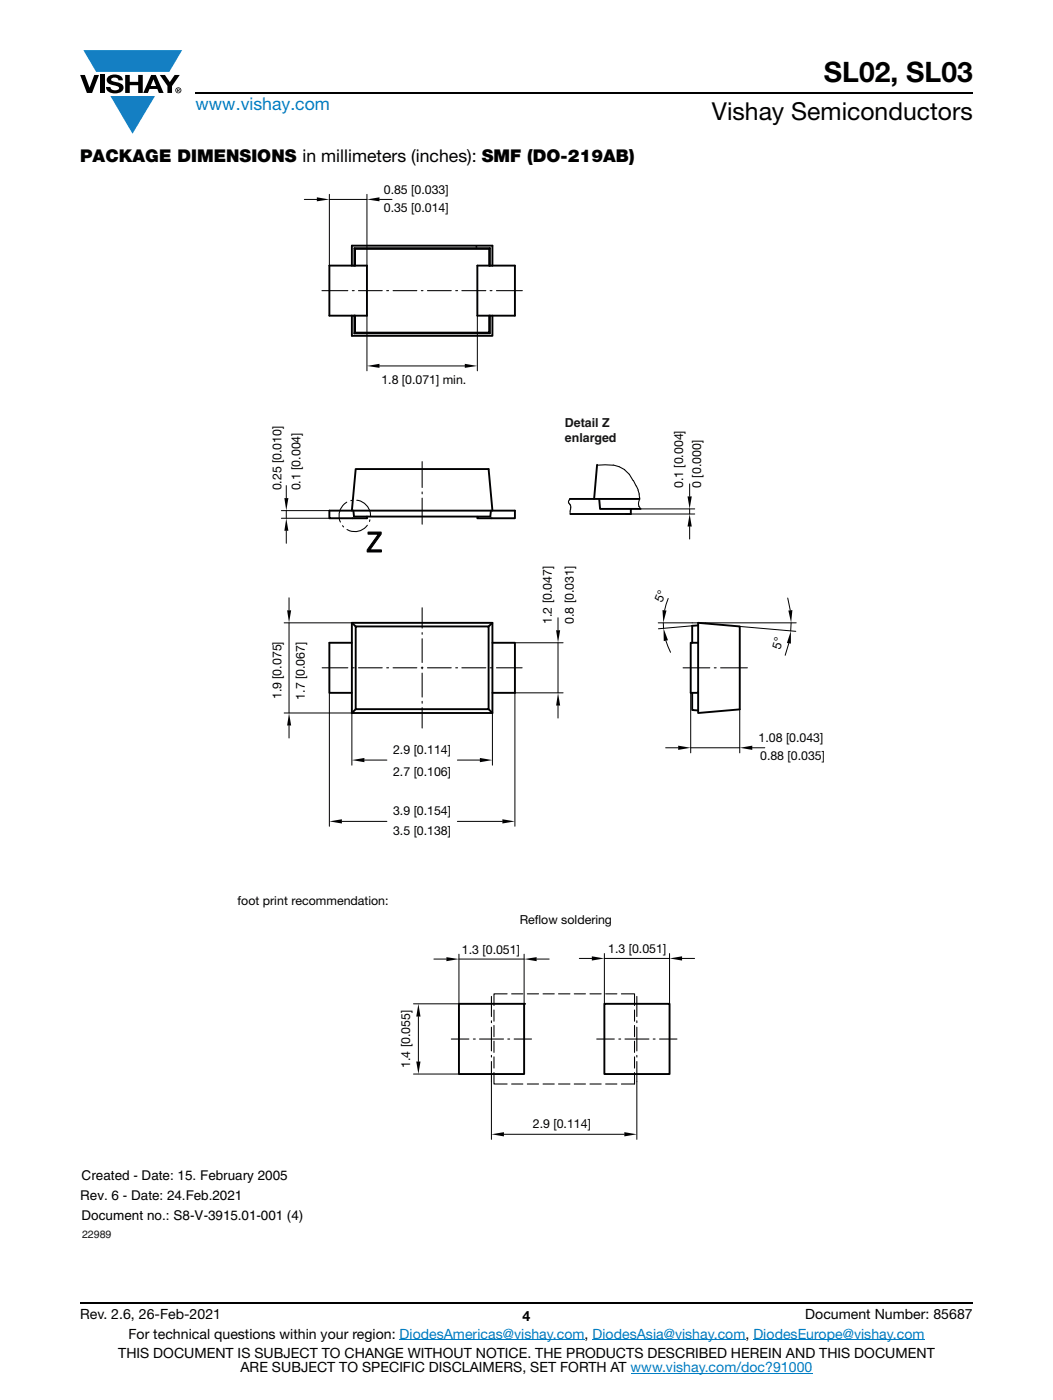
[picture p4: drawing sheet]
<svg xmlns="http://www.w3.org/2000/svg" width="210mm" height="279mm" viewBox="0 0 210 279" stroke-linecap="round" stroke-linejoin="round" font-family="sans-serif">
<g fill="#147fc3">
<path d="M16.6 10h19.7l-2.5 4.3h-1.2h-13.4z"/>
<path d="M22 19.2h8.9l-4.5 7.5z"/>
</g>
<g fill="#000">
<path d="M16 15h.9l1 2.5 .9-2.5h.9l-1.3 3.6h-1.1zM19.9 15h.9v3.6h-.9zM21.6 15.3a2.1 2.1 0 0 1 2.8 .3l.1 .4h-.9a.79 .79 0 0 0-.7-.5 .79 .79 0 0 0-.7 .4l.2 .3 1 .2a1.08 1.08 0 0 1 1.2 1 1.08 1.08 0 0 1-1.1 1.2 1.73 1.73 0 0 1-2.4-1.2h.9a.96 .96 0 0 0 .8 .6 .96 .96 0 0 0 1-.4 1.31 1.31 0 0 0-1.3-.6 1.03 1.03 0 0 1-1-.6 1.03 1.03 0 0 1 .1-1.1zM25 15h.9v1.3h1.7v-1.3h.9v3.6h-.9v-1.6h-1.7v1.6h-.9zM31.9 15h1l1 1.4 .9-1.4h1l-1.5 2.2v1.4h-.9v-1.4z"/>
<path d="M30.6 15.8l.5 1.4h-1zM30.1 15l-1.5 3.6h.9l.3-.8h1.6l.3 .8h.9l-1.5-3.6z"/>
<path d="M35.5 17.8h.2v.2h-.2zM35.3 17.7v.7h.2v-.3l.3 .3-.1-.3 .1-.2v-.2z"/>
<path d="M35.1 18a.46 .46 0 0 1 .9 0 .46 .46 0 0 1-.9 0zM35 18a.6 .6 0 0 0 1.2 0 .6 .6 0 0 0-1.2 0z"/>
</g>
<path d="M39 18.6h155M16 260h178" fill="none" stroke="#000" stroke-width=".36"/>
<path d="M79.7 267.4h36.9M118.2 267.4h30.5M125.8 274h36.2M150.2 267.4h34.2" fill="none" stroke="#007ec4" stroke-width=".2"/>
<path d="M113.6 99.6h13.9M119.1 92.8l-.6 6.8M119.5 99.6l.2 2h6.1M127.7 101.6h-1.9v1h-12.1" fill="none" stroke="#000001" stroke-width=".38"/>
<g fill="none" stroke="#000001" stroke-width=".21">
<path d="M113.5 99.8l-.2 .4 .3 .4M113.6 99.6l-.1 .2M119.1 92.8a7.7 7.7 0 0 1 5.5 .9M124.6 93.8l.9 .9 .8 1.2M126.3 95.9l1 1.9M127.2 97.8l.3 .8M127.4 98.6l.1 .7M127.5 99.8l-.2 .7M127.6 99.3l-.1 .4M113.6 100.6l.1 .2M113.7 100.8l.1 .2M113.7 102v.6"/>
<path d="M113.7 101.7v.3M113.8 101.1v.2M113.8 101.5v.2M113.8 101.2v.3M127.3 100.6l.1 .5M127.4 101l.3 .5"/>
</g>
<path d="M73.4 106.2h2.6v.4l-2.2 3.1h2.3v.5h-2.9v-.5l2.3-3.1h-2.1z" fill-rule="evenodd" fill="#000001"/>
<path d="M73.4 106.2h2.6v.4l-2.2 3.1h2.3v.5h-2.9v-.5l2.3-3.1h-2.1zM138 124.3h2.7" fill="none" stroke="#000001" stroke-width=".2"/>
<path d="M70.3 99.8l-.3 .1M71.1 99.8a3.1 3.1 0 0 1 2.8 3.1M68.3 104.9l.2 .3M69.2 100.2a3.1 3.1 0 0 0-1.3 4M73.3 104.8a3.1 3.1 0 0 1-4.1 .9M73.8 103.7l-.1 .4" fill="none" stroke="#000001" stroke-width=".21"/>
<g fill="none" stroke="#000001" stroke-width=".38">
<path d="M70.7 49.5l.1 .2M95 49.3h.1M95.2 53h2.7M97.6 49.7h-26.8v3.3h-.6M97.6 49.7v3.3M97.7 49.5v3.5M97.7 49.5l-.1 .2M97.7 49.5h-27v3.5M70.5 63h2.7M70.7 63v3.5M70.8 63v3.4M70.8 66.4l-.1 .1"/>
<path d="M97.6 66.4l.1 .1M97.7 63v3.5h-27M102.7 63h-5.1v3.4h-26.8M97.4 93.6l.8 8.3M65.7 101.9h37M70.3 103.4h2.9M70.5 101.9l.1 1.2M70.2 124.3h28v18h-28zM138 128.3h-.3v10M139.2 138.3v4l8.3-.7M139.2 124.3v14h-1.2M139.2 124.8l-1.2 .1"/>
</g>
<circle cx="70.2" cy="142.3" r=".19" fill="#000001"/>
<g fill="none" stroke="#000001" stroke-width=".38">
<path d="M65.7 53h4.5v-4h28v4M65.7 53v10h4.8M70.8 53h2.4v10M95.2 53v10h2.4M97.9 53h4.8v10M70.2 63v4h28v-4M97.4 93.6h-26.5l-.7 8.3M65.7 101.9v1.5h4.6M73.2 103.1v.3M97.9 101.9l-.1 1.2h-27.2M102.7 101.9v1.5h-7.5v-.3M70.2 128.3h-4.5v10h4.5"/>
<path d="M70.2 124.3l.7 .7M70.9 125h26.5v16.5h-26.5zM98.2 128.3h4.5v10h-4.5M98.2 124.3l-.8 .7M137.7 138.3h.3v3.4l1.2 .1M138 124.9v3.4h1.2M139.2 124.3l8.3 .7v16.5M70.9 141.5l-.7 .8M97.4 141.5l.8 .8"/>
</g>
<path d="M70.2 142.3v10.4M72.7 151.7h4.5M91.2 151.7h4.5M98.2 142.3v10.4" fill="none" stroke="#000001" stroke-width=".2"/>
<g fill="#000001">
<path d="M70.2 151.7l2.5-.4v.8z"/>
<path d="M95.7 151.3l2.5 .4-2.5 .4z"/>
</g>
<path d="M65.7 138.3v26.6M102.7 138.3v26.6M68.2 163.9h9M91.2 163.9h9" fill="none" stroke="#000001" stroke-width=".2"/>
<g fill="#000001">
<path d="M65.7 163.9l2.5-.4v.8z"/>
<path d="M100.2 163.5l2.5 .4-2.5 .4z"/>
</g>
<path d="M60.7 39.8h2.5M65.7 38.8v14.2M65.7 39.8h7.5M73.2 38.8v14.2M75.7 39.8h2.5" fill="none" stroke="#000001" stroke-width=".2"/>
<g fill="#000001">
<path d="M63.2 39.4l2.5 .4-2.5 .4z"/>
<path d="M73.2 39.8l2.5-.4v.8z"/>
</g>
<g fill="none" stroke="#000001" stroke-width=".21">
<path d="M64.2 58h5.2M70.3 58h.3M71.5 58h4.7M77.1 58h.4M78.4 58h4.7M84 58h.4M85.2 58h4.8M90.9 58h.4M92.1 58h4.8M97.7 58h.4M99 58h5.2M84.2 92.1v5.2"/>
<path d="M84.2 98.2v.4M84.2 99.4v5.2M64.2 133.3h5.2M70.3 133.3h.3M71.5 133.3h4.7M77.1 133.3h.4M78.4 133.3h4.7M84 133.3h.4M85.2 133.3h4.8M90.9 133.3h.4M92.1 133.3h4.8M97.7 133.3h.4"/>
<path d="M99 133.3h5.1M136.2 133.3h5.3M142.4 133.3h.4M143.7 133.3h5.3"/>
</g>
<path d="M102.7 138.3h9.6M102.7 128.3h9.6M111.3 123.3v2.5M111.3 128.3v10M111.3 140.8v2.5" fill="none" stroke="#000001" stroke-width=".2"/>
<g fill="#000001">
<path d="M111.3 138.3l.4 2.5h-.8z"/>
<path d="M110.9 125.8h.8l-.4 2.5z"/>
</g>
<path d="M57.6 119.3v2.5M56.7 124.3h13.5M57.6 124.3v18M56.7 142.3h13.5M57.6 144.8v2.5" fill="none" stroke="#000001" stroke-width=".2"/>
<g fill="#000001">
<path d="M57.6 142.3l.5 2.5h-.8z"/>
<path d="M57.3 121.8h.8l-.5 2.5z"/>
</g>
<path d="M137.7 138.3v12M132.7 149.2h2.5M137.7 149.2h9.8M147.5 141.6v8.7M150 149.2h2.5" fill="none" stroke="#000001" stroke-width=".2"/>
<g fill="#000001">
<path d="M147.5 149.2l2.5-.4v.9z"/>
<path d="M135.2 148.8l2.5 .4-2.5 .5z"/>
</g>
<path d="M57.1 96.9v2.5M56.1 103.4h9.6M56.1 101.9h9.6M57.1 101.9v1.5M57.1 105.9v2.5" fill="none" stroke="#000001" stroke-width=".2"/>
<g fill="#000001">
<path d="M57.1 103.4l.4 2.5h-.8z"/>
<path d="M56.7 99.4h.8l-.4 2.5z"/>
</g>
<path d="M137.5 96.6v2.5M124.8 102.6h13.7M127.7 101.6h10.8M137.5 101.6v1M137.5 105.1v2.5" fill="none" stroke="#000001" stroke-width=".2"/>
<g fill="#000001">
<path d="M137.1 99.1h.8l-.4 2.5z"/>
<path d="M137.5 102.6l.4 2.5h-.8z"/>
</g>
<path d="M157.1 119.3l.5 2.5M140.7 124.3h18.1M147.5 125l11.2 1M157.3 128.4l-.7 2.4M157.8 124.3l-.1 1.6" fill="none" stroke="#000001" stroke-width=".2"/>
<g fill="#000001">
<path d="M157.7 125.9v2.5l-.8-.1z"/>
<path d="M157.2 121.8h.8l-.2 2.5z"/>
</g>
<path d="M133.2 119.4l-.7 2.4M131.3 124.3h6.7M132.3 124.3v1.1M132.8 127.9l.9 2.3M138 124.9l-6.7 .6" fill="none" stroke="#000001" stroke-width=".2"/>
<g fill="#000001">
<path d="M132.1 121.8h.8l-.6 2.5z"/>
<path d="M132.3 125.4l.9 2.4-.8 .1z"/>
</g>
<path d="M84.2 121.3v4.1M84.2 126.2v.4M84.2 127.5v4.7M84.2 133.1v.4M84.2 134.3v4.8M84.2 140v.3M84.2 141.2v4.1" fill="none" stroke="#000001" stroke-width=".21"/>
<path d="M91.5 200.3h13v14h-13zM120.5 200.3h13v14h-13z" fill="none" stroke="#000001" stroke-width=".38"/>
<circle cx="104.5" cy="200.3" r=".19" fill="#000001"/>
<g fill="none" stroke="#000001" stroke-width=".21">
<path d="M98 198.9v4M127 198.9v4M90 207.4h3.5M94.4 207.4h.4M95.6 207.4h4.8M98 203.7v.4M98 205v4.7M98 210.6v.4M98 211.9v4M101.3 207.4h.3M102.5 207.4h3.5M119 207.4h3.5"/>
<path d="M123.4 207.4h.4M124.6 207.4h4.8M127 203.7v.4M127 205v4.7M127 210.6v.4M127 211.9v4M130.3 207.4h.3M131.5 207.4h3.5"/>
</g>
<path d="M86.5 191.4h2.5M91.5 190.4v9.9M91.5 191.4h13M104.5 190.4v9.9M107 191.4h2.5" fill="none" stroke="#000001" stroke-width=".2"/>
<g fill="#000001">
<path d="M89 191l2.5 .4-2.5 .4z"/>
<path d="M104.5 191.4l2.5-.4v.8z"/>
</g>
<path d="M115.5 191.3h2.5M120.5 191.3h13M120.5 190.3v10M133.5 190.3v10M136 191.3h2.5" fill="none" stroke="#000001" stroke-width=".2"/>
<g fill="#000001">
<path d="M118 190.9l2.5 .4-2.5 .4z"/>
<path d="M133.5 191.3l2.5-.4v.8z"/>
</g>
<path d="M98 215.9v11.5M127 215.9v11.5M100.5 226.4h24" fill="none" stroke="#000001" stroke-width=".2"/>
<g fill="#000001">
<path d="M98 226.4l2.5-.5v.9z"/>
<path d="M124.5 225.9l2.5 .5-2.5 .4z"/>
</g>
<path d="M82.5 214.3h9M82.5 200.3h9M83.4 202.9v8.9" fill="none" stroke="#000001" stroke-width=".2"/>
<g fill="#000001">
<path d="M83 211.9h.9l-.5 2.4z"/>
<path d="M83.4 200.3l.5 2.6h-.9z"/>
</g>
<g fill="none" stroke="#000001" stroke-width=".21">
<path d="M101.1 198.3h-2.6v2.4M102 198.3h2.3M105.2 198.3h2.2M108.3 198.3h2.2M111.4 198.3h2.3M114.5 198.3h2.3M117.6 198.3h2.3M120.8 198.3h2.2M123.9 198.3h2.6v2.4M98.5 214.1v2.2h2.6M98.5 201.6v2.2M98.5 204.7v2.2"/>
<path d="M98.5 207.8v2.2M98.5 210.9v2.3M102 216.3h2.3M105.2 216.3h2.2M108.3 216.3h2.2M111.4 216.3h2.3M114.5 216.3h2.3M117.6 216.3h2.3M120.8 216.3h2.2M126.5 201.6v2.2M126.5 204.7v2.2M126.5 207.8v2.2"/>
<path d="M126.5 210.9v2.3M126.5 214.1v2.2h-2.6"/>
</g>
<path d="M73.2 63v11M75.7 73h17M95.2 63v11" fill="none" stroke="#000001" stroke-width=".2"/>
<g fill="#000001">
<path d="M73.2 73l2.5-.4v.8z"/>
<path d="M92.7 72.6l2.5 .4-2.5 .4z"/>
</g>
<text font-size="5.6" x="164.3" y="16.4">SL02, SL03</text>
<text font-size="4.9" x="142" y="23.9">Vishay Semiconductors</text>
<text font-size="3.5" fill="#007ec4" x="39" y="22">www.vishay.com</text>
<text font-size="3.5" x="16" y="32.3">PACKAGE DIMENSIONS in millimeters (inches): SMF (DO-219AB)</text>
<g font-size="2.8">
<text x="16" y="263.3">Rev. 2.6, 26-Feb-2021</text>
<text x="104.2" y="263.6">4</text>
<text x="160.6" y="263.3">Document Number: 85687</text>
<text x="25.6" y="267.1">For technical questions within your region: DiodesAmericas@vishay.com, DiodesAsia@vishay.com, DiodesEurope@vishay.com</text>
<text x="23.6" y="271">THIS DOCUMENT IS SUBJECT TO CHANGE WITHOUT NOTICE. THE PRODUCTS DESCRIBED HEREIN AND THIS DOCUMENT</text>
<text x="48" y="273.8">ARE SUBJECT TO SPECIFIC DISCLAIMERS, SET FORTH AT www.vishay.com/doc?91000</text>
</g>
<g font-size="2.7">
<text x="16" y="239.5">Rev. 6 - Date: 24.Feb.2021</text>
<text x="16.3" y="235.5">Created - Date: 15. February 2005</text>
<text x="16.3" y="243.4">Document no.: S8-V-3915.01-001 (4)</text>
</g>
<g font-size="2.5">
<text x="76.5" y="38.6">0.85 [0.033]</text>
<text x="76.5" y="42.2">0.35 [0.014]</text>
<text x="76" y="76.6">1.8 [0.071] min.</text>
<text x="56.2" y="97.9" transform="rotate(-90 56.2 97.9)">0.25 [0.010]</text>
<text x="59.9" y="97.9" transform="rotate(-90 59.9 97.9)">0.1 [0.004]</text>
<text x="136.2" y="97.4" transform="rotate(-90 136.2 97.4)">0.1 [0.004]</text>
<text x="139.8" y="97.4" transform="rotate(-90 139.8 97.4)">0 [0.000]</text>
<text x="110.1" y="124.5" transform="rotate(-90 110.1 124.5)">1.2 [0.047]</text>
<text x="114.4" y="124.5" transform="rotate(-90 114.4 124.5)">0.8 [0.031]</text>
<text x="132.1" y="120.4" transform="rotate(-67 132.1 120.4)">5°</text>
<text x="155.6" y="129.7" transform="rotate(-76 155.6 129.7)">5°</text>
<text x="56.2" y="139.6" transform="rotate(-90 56.2 139.6)">1.9 [0.075]</text>
<text x="60.8" y="139.7" transform="rotate(-90 60.8 139.7)">1.7 [0.067]</text>
<text x="151.3" y="148">1.08 [0.043]</text>
<text x="78.4" y="150.5">2.9 [0.114]</text>
<text x="78.4" y="154.9">2.7 [0.106]</text>
<text x="151.6" y="151.7">0.88 [0.035]</text>
<text x="78.4" y="162.7">3.9 [0.154]</text>
<text x="78.4" y="166.7">3.5 [0.138]</text>
<text x="47.4" y="180.6">foot print recommendation:</text>
<text x="103.6" y="184.3">Ref</text>
<text x="106.7" y="184.3">low soldering</text>
<text x="92.1" y="190.3">1.3 [0.051]</text>
<text x="121.3" y="190.2">1.3 [0.051]</text>
<text x="81.8" y="213.2" transform="rotate(-90 81.8 213.2)">1.4 [0.055]</text>
<text x="106.3" y="225.1">2.9 [0.114]</text>
</g>
<g font-size="2.5" fill="#16131a">
<text x="112.7" y="85.2">Detail Z</text>
<text x="112.7" y="88.2">enlarged</text>
</g>
<text font-size="2.1" fill="#171419" x="16.4" y="247.1">22989</text>
</svg>
